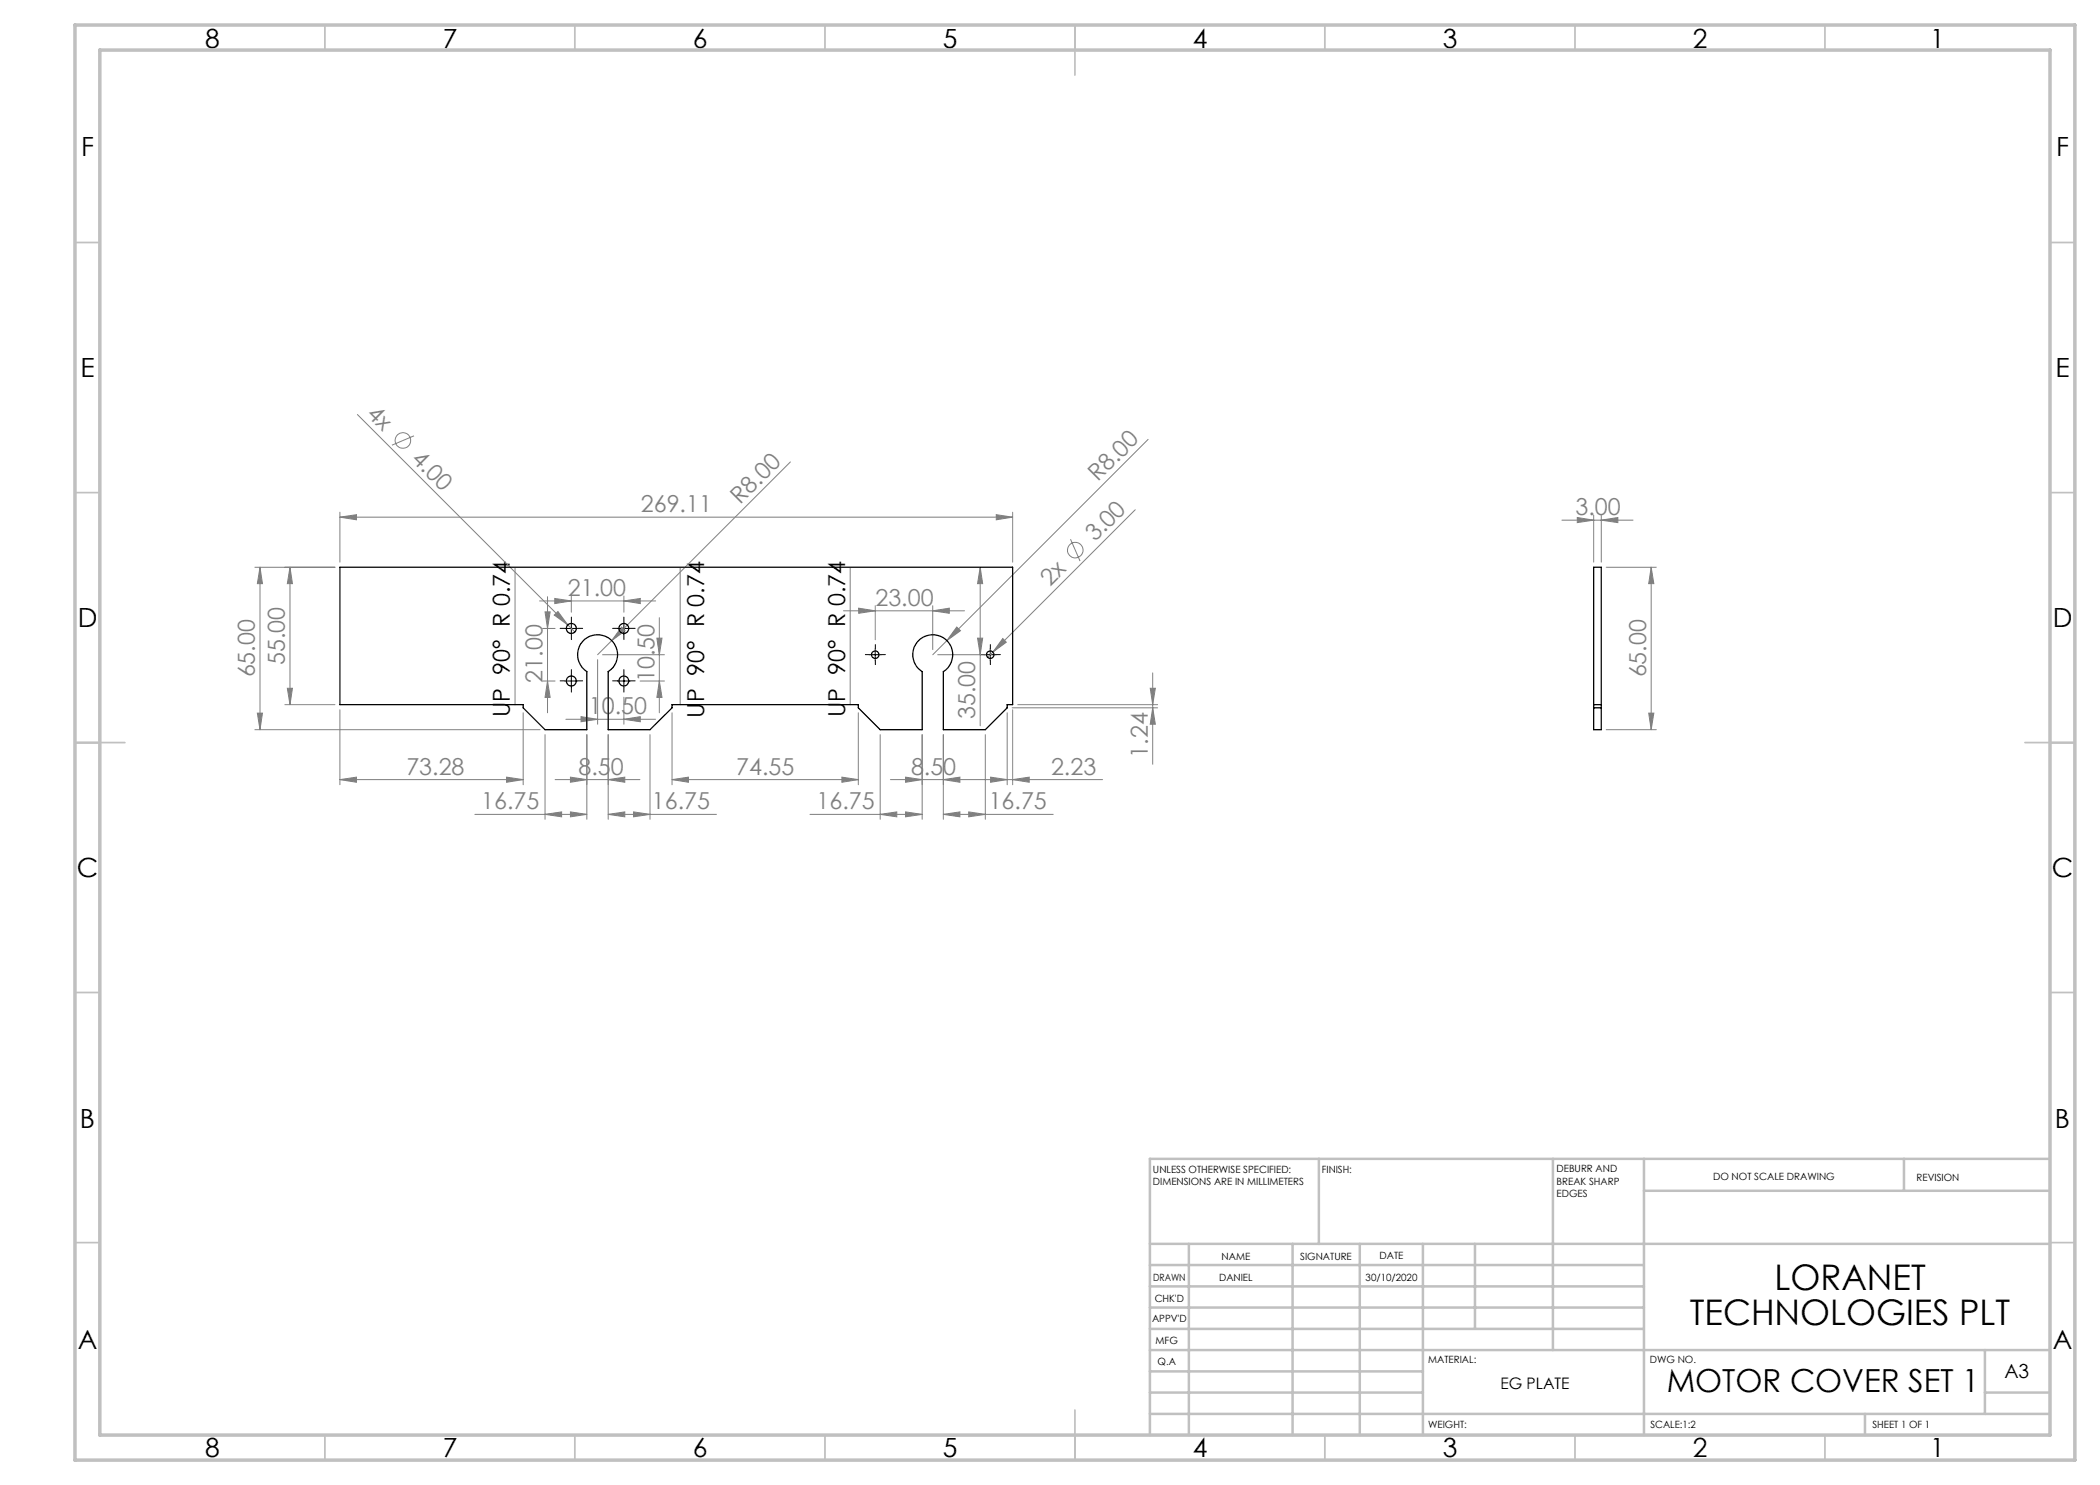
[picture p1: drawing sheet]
<svg xmlns="http://www.w3.org/2000/svg" width="420mm" height="297mm" viewBox="0 0 420 297" stroke-linecap="round" stroke-linejoin="round" font-family="sans-serif">
<g fill="none" stroke="#808080" stroke-width=".2">
<path d="M71.5 82.9l42.1 42.1M82.8 87.2l-4.4 1.8M158.1 92.4l-38.6 38.5M229.6 87.9l-43.1 43M51 113.4h16M52 113.4v32.5M52 113.4l.5 3.3h-1zM58 113.4l.5 3.3h-1zM58 113.4v27.5M68 103.4l3.3-.5v1.1zM68 102.4v10M68 103.4h134.5"/>
<path d="M103 113.4v27.5M109.5 119.3v23.3M110.9 119.7l3.4 .5-3.4 .5zM114.3 119.2v3.2M124.8 119.2v3.2M136 113.4v27.5M170 113.4v27.5M196 113.4l.5 3.3h-1zM196 113.4v31.8M199.2 102.9l3.3 .5-3.3 .6zM202.5 102.4v10M214.1 107.8l1.9 4.4"/>
<path d="M227 101.9l-29.5 29.6M312.4 104h14.2M315.5 103.5l3.2 .5-3.2 .5zM318.7 103v9.4M320.3 104l3.3-.5v1zM320.3 103v9.4M321.2 113.4h10.1M330.2 113.4l.6 3.3h-1.1zM330.2 113.4v32.5M57.5 137.7h1l-.5 3.2zM107.9 120.2h23.2M108.5 136.2h2.5"/>
<path d="M108.5 125.7h2.5M109 122.4h1l-.5 3.3zM109.5 136.2l.5 3.3h-1zM110.8 123l.8-.7 2 2.7zM113.6 125l1.4 1.4M119.5 131.9v12.9M120.5 130.9h12.4M124.3 125.4l.7 .7-2.7 2zM124.8 120.2l3.3-.5v1zM124.8 139.4v5.4M128 136.2h4.9M131.4 127.6h1l-.5 3.3z"/>
<path d="M131.9 136.2l.5 3.3h-1zM131.9 123.5v19.1M168.7 122.2h24.2M171.7 121.6l3.3 .6-3.3 .5zM175 121.1v6.8M186.5 122.2l3.4-.6v1.1zM186.5 121.1v8.8M187.5 130.9h9.5M191.3 125.4l.8 .7-2.7 2zM195.5 127.6h1l-.5 3.3zM200.6 127.7l.7 .7-2.7 2zM230 137.7h1.1l-.6 3.2z"/>
<path d="M230.5 134.6v18.3M51 145.9h57M51.5 142.6h1l-.5 3.3zM57 140.9h10M68 155.9l3.3-.5v1.1zM68 142v14.9M68 155.9h36.6M101.3 155.4l3.3 .5-3.3 .6zM104.6 142.6v14.3M109 146.9v17M111 155.9h17M113.2 143.9h17.9"/>
<path d="M114.1 155.4l3.3 .5-3.3 .6zM116.2 143.3l3.3 .6-3.3 .5zM117.4 146.9v17M121.6 155.9l3.4-.5v1.1zM121.6 146.9v17M124.8 143.9l3.3-.6v1.1zM130 146.9v17M134.4 155.9l3.3-.5v1.1zM134.4 155.9h37.3M134.4 142.6v14.3M168.4 155.4l3.3 .5-3.3 .6zM171.7 142.6v14.3"/>
<path d="M176 146.9v17M178.1 155.9h16.9M181.1 155.4l3.3 .5-3.3 .6zM184.4 146.9v17M188.7 155.9l3.3-.5v1.1zM188.7 146.9v17M195.1 155.9h25.4M197.1 146.9v17M198.1 155.4l3.3 .5-3.3 .6zM201.4 142.6v14.3M202.4 141.6h29.1M202.5 155.9l3.3-.5v1.1z"/>
<path d="M202.5 142v14.9M203.6 140.9h27.9M230.5 141.6l.6 3.2h-1.1zM321.2 145.9h10.1M329.7 142.6h1.1l-.6 3.3zM95 162.9h22.4M109 162.9l3.3-.5v1zM114.1 162.4l3.3 .5-3.3 .5zM121.6 162.9l3.4-.5v1zM121.6 162.9h21.7M126.7 162.4l3.3 .5-3.3 .5zM162 162.9h22.4"/>
<path d="M176 162.9l3.4-.5v1zM181.1 162.4l3.3 .5-3.3 .5zM188.7 162.9l3.3-.5v1zM188.7 162.9h21.9M193.7 162.4l3.4 .5-3.4 .5z"/>
<circle cx="80.6" cy="88.1" r="1.56"/>
<circle cx="215" cy="110" r="1.55"/>
</g>
<g fill="none" stroke="#000" stroke-width=".2" stroke-dasharray="15.2 1.3 1.3 1.3">
<path d="M113 136.2h-1M113 125.7h-1M114.3 134.9v-1M114.3 137.4v1M114.3 124.4v-1M114.3 126.9v1M115.5 136.2h1M115.5 125.7h1M123.5 125.7h-1M123.5 136.2h-1M124.8 124.4v-1M124.8 126.9v1"/>
<path d="M124.8 134.9v-1M124.8 137.4v1M126 125.7h1M126 136.2h1M173.8 130.9h-.7M175.1 129.7v-.8M175.1 132.2v.7M176.3 130.9h.8M196.8 130.9h-.7M198.1 129.7v-.8M198.1 132.2v.7M199.3 130.9h.8"/>
</g>
<path d="M113 136.2h2.5M113 125.7h2.5M114.3 124.5v2.4M114.3 134.9v2.5M123.5 136.2h2.5M123.5 125.7h2.5M124.8 124.5v2.4M124.8 134.9v2.5M173.8 130.9h2.5M175 129.7v2.5M196.8 130.9h2.5M198 129.7v2.5" fill="none" stroke="#000" stroke-width=".2"/>
<g fill="none" stroke="#c0c0c0" stroke-width=".35">
<path d="M65 5v5M115 5v5M165 5v5M215 5v10M265 5v5M315 5v5M365 5v5M15 48.5h5M410 48.5h5M15 98.5h5M410 98.5h5M15 148.5h10"/>
<path d="M405 148.5h10M15 198.5h5M410 198.5h5M15 248.5h5M410 248.5h5M65 287v5M115 287v5M165 287v5M215 282v10M265 287v5M315 287v5M365 287v5"/>
</g>
<g fill="none" stroke="#c0c0c0" stroke-width=".5">
<path d="M263.8 231.8v17M310.6 231.8v38.2M328.8 231.8v55.2M328.8 238.2h81.2M380.8 231.8v6.4M410 231.8h-180v55.2M230 248.8h180M230 257.3h98.8M230 253h98.8M237.8 248.8v38.2M258.5 248.8v38.2M272 248.8v38.2"/>
<path d="M284.6 248.8v38.2M295 248.8v17M230 265.8h98.8M230 261.5h98.8M230 278.5h54.6M230 274.3h54.6M230 270h180M397 278.5h13M397 270v12.8M230 282.8h180M373 282.8v4.2"/>
</g>
<path d="M15 5h400v287h-400zM20 10h390v277h-390z" fill="none" stroke="#c0c0c0" stroke-width=".7"/>
<g fill="#808080">
<path d="M110.8 123l.8-.7 2 2.7z"/>
<path d="M191.3 125.4l.8 .7-2.7 2z"/>
<path d="M124.3 125.4l.7 .7-2.7 2z"/>
<path d="M200.6 127.7l.7 .7-2.7 2z"/>
<path d="M181.1 162.4l3.3 .5-3.3 .5zM176 162.9l3.4-.5v1z"/>
<path d="M101.3 155.4l3.3 .5-3.3 .6zM68 155.9l3.3-.5v1.1zM168.4 155.4l3.3 .5-3.3 .6zM134.4 155.9l3.3-.5v1.1zM193.7 162.4l3.4 .5-3.4 .5zM188.7 162.9l3.3-.5v1zM202.5 155.9l3.3-.5v1.1zM198.1 155.4l3.3 .5-3.3 .6zM124.8 143.9l3.3-.6v1.1zM116.2 143.3l3.3 .6-3.3 .5zM320.3 104l3.3-.5v1zM315.5 103.5l3.2 .5-3.2 .5z"/>
<path d="M109 162.9l3.3-.5v1zM114.1 162.4l3.3 .5-3.3 .5zM181.1 155.4l3.3 .5-3.3 .6zM188.7 155.9l3.3-.5v1.1zM110.9 119.7l3.4 .5-3.4 .5zM124.8 120.2l3.3-.5v1zM171.7 121.6l3.3 .6-3.3 .5zM186.5 122.2l3.4-.6v1.1z"/>
<path d="M121.6 162.9l3.4-.5v1zM126.7 162.4l3.3 .5-3.3 .5z"/>
<path d="M121.6 155.9l3.4-.5v1.1zM114.1 155.4l3.3 .5-3.3 .6z"/>
<path d="M57.5 137.7h1l-.5 3.2zM58 113.4l.5 3.3h-1zM51.5 142.6h1l-.5 3.3zM52 113.4l.5 3.3h-1zM131.9 136.2l.5 3.3h-1zM131.4 127.6h1l-.5 3.3zM195.5 127.6h1l-.5 3.3zM196 113.4l.5 3.3h-1z"/>
<path d="M330.2 113.4l.6 3.3h-1.1zM329.7 142.6h1.1l-.6 3.3z"/>
<path d="M230 137.7h1.1l-.6 3.2zM230.5 141.6l.6 3.2h-1.1zM109 122.4h1l-.5 3.3zM109.5 136.2l.5 3.3h-1z"/>
<path d="M68 103.4l3.3-.5v1.1zM199.2 102.9l3.3 .5-3.3 .6z"/>
</g>
<g fill="none" stroke="#000" stroke-width=".25">
<path d="M68 113.4h134.5v27.5h-1.1v.7l-4.3 4.3h-8.4v-11.6a4 4 0 0 0 .9-6 4 4 0 0 0-6.1 0 4 4 0 0 0 .9 6v11.6h-8.4l-4.3-4.3v-.7h-37.3v.7l-4.4 4.3h-8.4v-11.6a4 4 0 0 0 .9-6 4 4 0 0 0-6 0 4 4 0 0 0 .9 6v11.6h-8.4l-4.4-4.3v-.7h-36.6zM318.7 113.4h1.6v32.5h-1.6zM318.7 140.9h1.6M318.7 141.6h1.6"/>
<circle cx="114.3" cy="125.7" r="1"/>
<circle cx="114.3" cy="136.2" r="1"/>
<circle cx="124.8" cy="125.7" r="1"/>
<circle cx="124.8" cy="136.2" r="1"/>
<circle cx="175.1" cy="130.9" r=".76"/>
<circle cx="198.1" cy="130.9" r=".76"/>
</g>
<g font-size="7.1">
<text x="354.9" y="258">LORANET</text>
<text x="338" y="265.1">TECHNOLOGIES PLT</text>
</g>
<text font-size="6.3" x="333.3" y="278.4">MOTOR COVER SET 1</text>
<g font-size="5.3">
<text x="41" y="9.5">8</text>
<text x="88.5" y="9.5">7</text>
<text x="138.5" y="9.5">6</text>
<text x="188.5" y="9.5">5</text>
<text x="238.5" y="9.5">4</text>
<text x="288.5" y="9.5">3</text>
<text x="338.5" y="9.5">2</text>
<text x="386" y="9.5">1</text>
<text x="16.2" y="31.2">F</text>
<text x="411.2" y="31.2">F</text>
<text x="16.1" y="75.5">E</text>
<text x="411.1" y="75.5">E</text>
<text x="15.5" y="125.5">D</text>
<text x="410.5" y="125.5">D</text>
<text x="15.4" y="175.5">C</text>
<text x="410.4" y="175.5">C</text>
<text x="16" y="225.5">B</text>
<text x="411" y="225.5">B</text>
<text x="15.5" y="269.7">A</text>
<text x="410.5" y="269.7">A</text>
<text x="41" y="291.5">8</text>
<text x="88.5" y="291.5">7</text>
<text x="138.5" y="291.5">6</text>
<text x="188.5" y="291.5">5</text>
<text x="238.5" y="291.5">4</text>
<text x="288.5" y="291.5">3</text>
<text x="338.5" y="291.5">2</text>
<text x="386" y="291.5">1</text>
</g>
<g font-size="4.7" fill="#808080">
<text x="73.1" y="83" transform="rotate(45 73.1 83)">4x</text>
<text x="82.1" y="92" transform="rotate(45 82.1 92)">4.00</text>
<text x="148.1" y="101" transform="rotate(-45 148.1 101)">R8.00</text>
<text x="219.6" y="96.5" transform="rotate(-45 219.6 96.5)">R8.00</text>
<text x="128.2" y="102.4">269.11</text>
<text x="315.1" y="103">3.00</text>
<text x="219" y="108.5" transform="rotate(-45 219 108.5)">3.00</text>
<text x="113.6" y="119.2">21.00</text>
<text x="210" y="117.5" transform="rotate(-45 210 117.5)">2x</text>
<text x="175.1" y="121.1">23.00</text>
<text x="51" y="135.5" transform="rotate(-90 51 135.5)">65.00</text>
<text x="57" y="133" transform="rotate(-90 57 133)">55.00</text>
<text x="108.5" y="136.5" transform="rotate(-90 108.5 136.5)">21.00</text>
<text x="130.9" y="136.5" transform="rotate(-90 130.9 136.5)">10.50</text>
<text x="329.3" y="135.5" transform="rotate(-90 329.3 135.5)">65.00</text>
<text x="117.8" y="142.8">10.50</text>
<text x="195" y="143.8" transform="rotate(-90 195 143.8)">35.00</text>
<text x="81.3" y="154.9">73.28</text>
<text x="115.7" y="154.9">8.50</text>
<text x="147.2" y="154.9">74.55</text>
<text x="182.2" y="154.9">8.50</text>
<text x="210.2" y="154.9">2.23</text>
<text x="229.5" y="151.6" transform="rotate(-90 229.5 151.6)">1.24</text>
<text x="96.3" y="161.8">16.75</text>
<text x="130.4" y="161.8">16.75</text>
<text x="163.3" y="161.8">16.75</text>
<text x="197.7" y="161.8">16.75</text>
</g>
<g font-size="4.7">
<text x="102" y="143.4" transform="rotate(-90 102 143.4)">UP 90° R 0.74</text>
<text x="140.8" y="143.5" transform="rotate(-90 140.8 143.5)">UP 90° R 0.74</text>
<text x="169" y="143.4" transform="rotate(-90 169 143.4)">UP 90° R 0.74</text>
</g>
<text font-size="3.9" x="400.9" y="275.5">A3</text>
<text font-size="3.2" x="300.1" y="277.9">EG PLATE</text>
<g font-size="2">
<text x="230.6" y="234.6">UNLESS OTHERWISE SPECIFIED:</text>
<text x="230.6" y="237.1">DIMENSIONS ARE IN MILLIMETERS</text>
<text x="264.4" y="234.6">FINISH:</text>
<text x="311.3" y="234.5">DEBURR AND</text>
<text x="311.3" y="237">BREAK SHARP</text>
<text x="311.3" y="239.5">EDGES</text>
<text x="342.6" y="236">DO NOT SCALE DRAWING</text>
<text x="383.3" y="236.2">REVISION</text>
<text x="244.3" y="252">NAME</text>
<text x="260" y="251.9">SIGNATURE</text>
<text x="275.9" y="251.8">DATE</text>
<text x="230.6" y="256.1">DRAWN</text>
<text x="243.8" y="256.1">DANIEL</text>
<text x="273.1" y="256.1">30/10/2020</text>
<text x="230.9" y="260.3">CHK'D</text>
<text x="230.4" y="264.4">APPV'D</text>
<text x="231.1" y="268.8">MFG</text>
<text x="231.5" y="273">Q.A</text>
<text x="285.6" y="272.5">MATERIAL:</text>
<text x="330" y="272.5">DWG NO.</text>
<text x="285.6" y="285.5">WEIGHT:</text>
<text x="330.1" y="285.6">SCALE:1:2</text>
<text x="374.5" y="285.6">SHEET 1 OF 1</text>
</g>
</svg>
